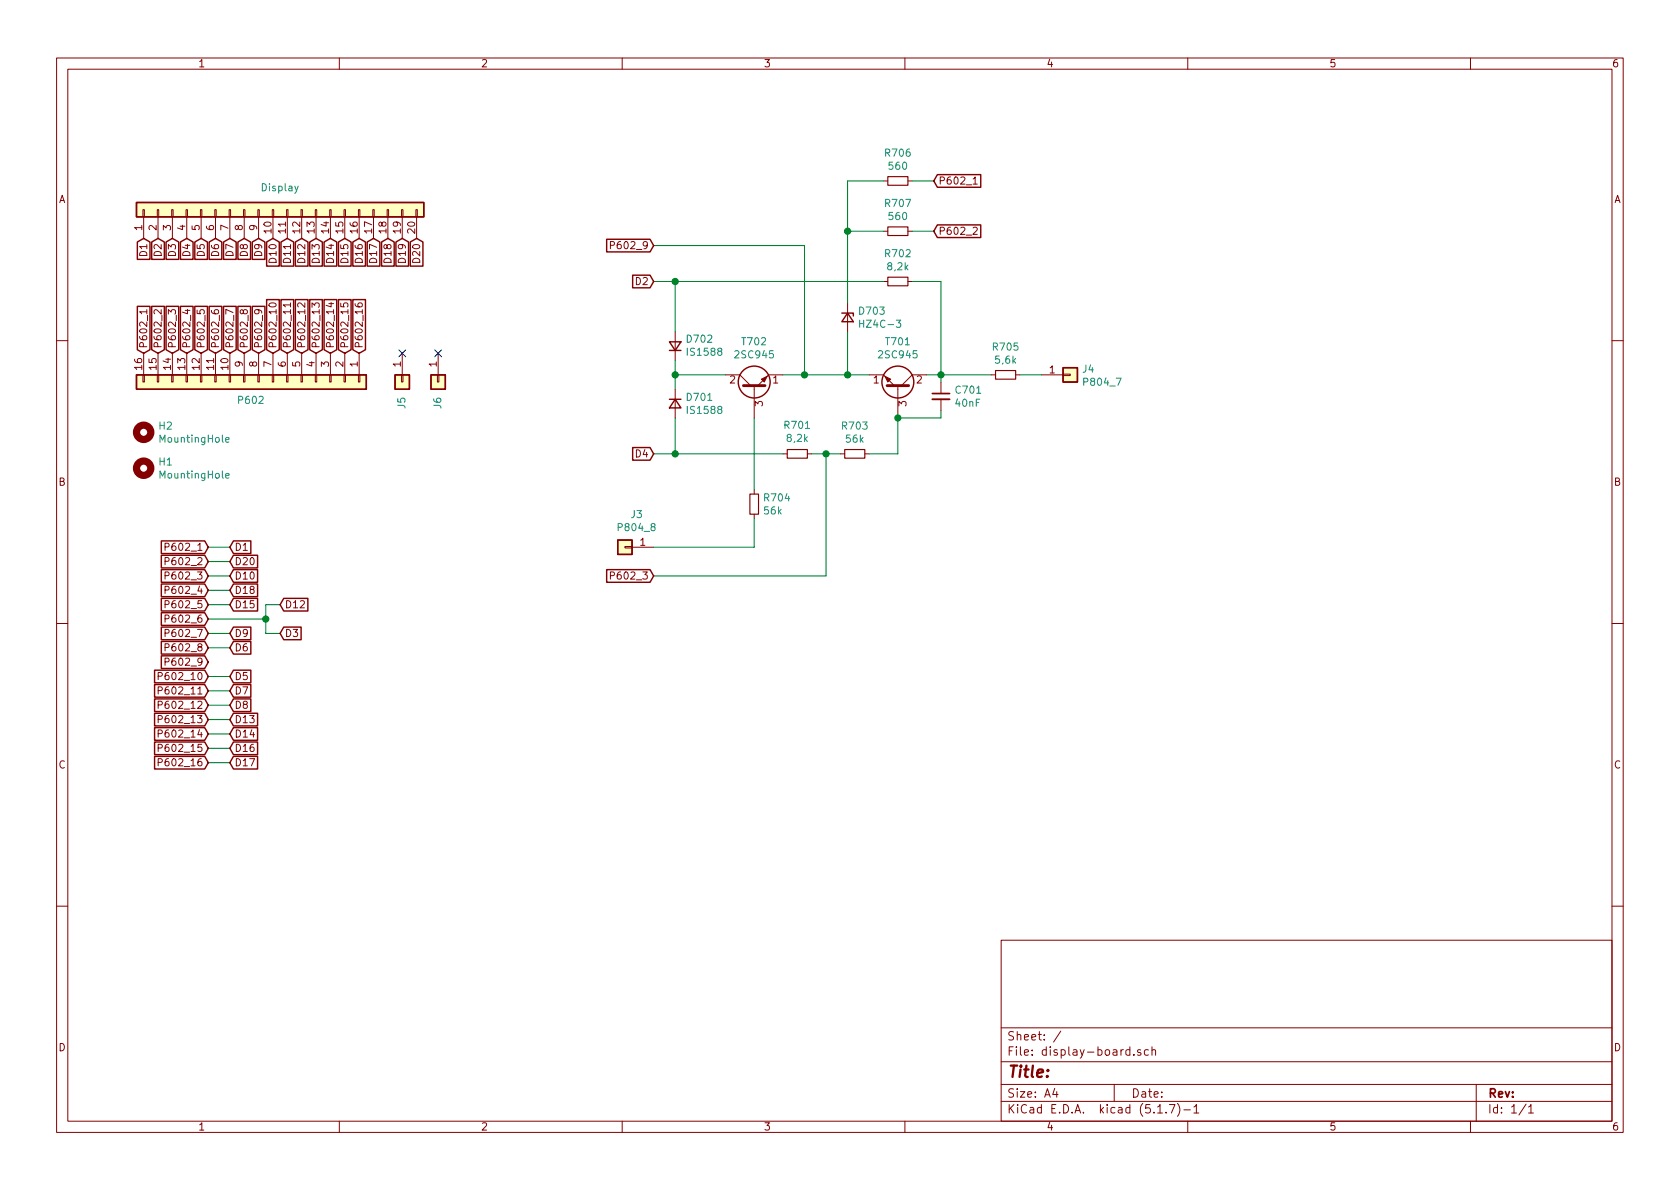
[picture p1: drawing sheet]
EESchema Schematic File Version 4
EELAYER 30 0
EELAYER END
$Descr A4 11693 8268
encoding utf-8
Sheet 1 1
Title ""
Date ""
Rev ""
Comp ""
Comment1 ""
Comment2 ""
Comment3 ""
Comment4 ""
$EndDescr
$Comp
L Connector_Generic:Conn_01x20 J1
U 1 1
P 1900 1450
F 0 "J1" V 2117 1396 50  0001 C CNN
F 1 "Display" V 2050 1400 50  0000 C CNN
F 2 "dual_cr1750_display:DISPLAY_01x20" H 1900 1450 50  0001 C CNN
F 3 "~" H 1900 1450 50  0001 C CNN
	1    1900 1450
	0    -1   -1   0   
$EndComp
$Comp
L Connector_Generic:Conn_01x16 P602
U 1 1
P 1800 2650
F 0 "P602" V 1925 2596 50  0000 C CNN
F 1 "Conn_01x16" V 2016 2596 50  0001 C CNN
F 2 "dual_cr1750_display:Conn_01x16" H 1800 2650 50  0001 C CNN
F 3 "~" H 1800 2650 50  0001 C CNN
	1    1800 2650
	0    1    1    0   
$EndComp
$Comp
L Mechanical:MountingHole H2
U 1 1
P 1000 3000
F 0 "H2" H 1100 3046 50  0000 L CNN
F 1 "MountingHole" H 1100 2955 50  0000 L CNN
F 2 "Mounting_Holes:MountingHole_2.2mm_M2" H 1000 3000 50  0001 C CNN
F 3 "~" H 1000 3000 50  0001 C CNN
	1    1000 3000
	1    0    0    -1  
$EndComp
$Comp
L Mechanical:MountingHole H1
U 1 1
P 1000 3250
F 0 "H1" H 1100 3296 50  0000 L CNN
F 1 "MountingHole" H 1100 3205 50  0000 L CNN
F 2 "Mounting_Holes:MountingHole_2.2mm_M2" H 1000 3250 50  0001 C CNN
F 3 "~" H 1000 3250 50  0001 C CNN
	1    1000 3250
	1    0    0    -1  
$EndComp
Text GLabel 1000 1650 3    50   Input ~ 0
D1
Text GLabel 1100 1650 3    50   Input ~ 0
D2
Text GLabel 1200 1650 3    50   Input ~ 0
D3
Text GLabel 1300 1650 3    50   Input ~ 0
D4
Text GLabel 1400 1650 3    50   Input ~ 0
D5
Text GLabel 1500 1650 3    50   Input ~ 0
D6
Text GLabel 1600 1650 3    50   Input ~ 0
D7
Text GLabel 1700 1650 3    50   Input ~ 0
D8
Text GLabel 1800 1650 3    50   Input ~ 0
D9
Text GLabel 1900 1650 3    50   Input ~ 0
D10
Text GLabel 2000 1650 3    50   Input ~ 0
D11
Text GLabel 2100 1650 3    50   Input ~ 0
D12
Text GLabel 2200 1650 3    50   Input ~ 0
D13
Text GLabel 2300 1650 3    50   Input ~ 0
D14
Text GLabel 2400 1650 3    50   Input ~ 0
D15
Text GLabel 2500 1650 3    50   Input ~ 0
D16
Text GLabel 2600 1650 3    50   Input ~ 0
D17
Text GLabel 2700 1650 3    50   Input ~ 0
D18
Text GLabel 2800 1650 3    50   Input ~ 0
D19
Text GLabel 2900 1650 3    50   Input ~ 0
D20
Text GLabel 1600 5300 2    50   Input ~ 0
D17
Text GLabel 1600 5200 2    50   Input ~ 0
D16
Text GLabel 1600 5100 2    50   Input ~ 0
D14
Text GLabel 1600 5000 2    50   Input ~ 0
D13
Text GLabel 1950 4400 2    50   Input ~ 0
D3
Text GLabel 1600 3800 2    50   Input ~ 0
D1
Text GLabel 1600 3900 2    50   Input ~ 0
D20
Text GLabel 1600 4700 2    50   Input ~ 0
D5
Text GLabel 1600 4800 2    50   Input ~ 0
D7
Text GLabel 1600 4900 2    50   Input ~ 0
D8
Text GLabel 1600 4000 2    50   Input ~ 0
D10
Text GLabel 1600 4100 2    50   Input ~ 0
D18
Text GLabel 1600 4200 2    50   Input ~ 0
D15
Text GLabel 1600 4400 2    50   Input ~ 0
D9
Text GLabel 1600 4500 2    50   Input ~ 0
D6
$Comp
L Transistor_BJT:2SC1815 T702
U 1 1
P 5250 2700
F 0 "T702" V 5578 2700 50  0000 C CNN
F 1 "2SC945" V 5487 2700 50  0000 C CNN
F 2 "TO_SOT_Packages_THT:TO-92_Inline_Wide" H 5450 2625 50  0001 L CIN
F 3 "https://media.digikey.com/pdf/Data%20Sheets/Toshiba%20PDFs/2SC1815.pdf" H 5250 2700 50  0001 L CNN
	1    5250 2700
	0    -1   -1   0   
$EndComp
$Comp
L Transistor_BJT:2SC1815 T701
U 1 1
P 6250 2700
F 0 "T701" V 6578 2700 50  0000 C CNN
F 1 "2SC945" V 6487 2700 50  0000 C CNN
F 2 "TO_SOT_Packages_THT:TO-92_Inline_Wide" H 6450 2625 50  0001 L CIN
F 3 "https://media.digikey.com/pdf/Data%20Sheets/Toshiba%20PDFs/2SC1815.pdf" H 6250 2700 50  0001 L CNN
	1    6250 2700
	0    1    -1   0   
$EndComp
$Comp
L Device:D_Small D701
U 1 1
P 4700 2800
F 0 "D701" V 4654 2870 50  0000 L CNN
F 1 "IS1588" V 4745 2870 50  0000 L CNN
F 2 "Diodes_THT:D_DO-35_SOD27_P7.62mm_Horizontal" V 4700 2800 50  0001 C CNN
F 3 "~" V 4700 2800 50  0001 C CNN
	1    4700 2800
	0    1    1    0   
$EndComp
$Comp
L Device:D_Small D702
U 1 1
P 4700 2400
F 0 "D702" V 4746 2330 50  0000 R CNN
F 1 "IS1588" V 4655 2330 50  0000 R CNN
F 2 "Diodes_THT:D_DO-35_SOD27_P7.62mm_Horizontal" V 4700 2400 50  0001 C CNN
F 3 "~" V 4700 2400 50  0001 C CNN
	1    4700 2400
	0    -1   -1   0   
$EndComp
$Comp
L Device:D_Zener_Small D703
U 1 1
P 5900 2200
F 0 "D703" V 5854 2270 50  0000 L CNN
F 1 "HZ4C-3" V 5945 2270 50  0000 L CNN
F 2 "Diodes_THT:D_DO-35_SOD27_P7.62mm_Horizontal" V 5900 2200 50  0001 C CNN
F 3 "~" V 5900 2200 50  0001 C CNN
	1    5900 2200
	0    1    1    0   
$EndComp
$Comp
L Device:R_Small R701
U 1 1
P 5550 3150
F 0 "R701" V 5746 3150 50  0000 C CNN
F 1 "8,2k" V 5655 3150 50  0000 C CNN
F 2 "Resistors_THT:R_Axial_DIN0207_L6.3mm_D2.5mm_P10.16mm_Horizontal" H 5550 3150 50  0001 C CNN
F 3 "~" H 5550 3150 50  0001 C CNN
	1    5550 3150
	0    -1   -1   0   
$EndComp
$Comp
L Device:R_Small R706
U 1 1
P 6250 1250
F 0 "R706" V 6054 1250 50  0000 C CNN
F 1 "560" V 6145 1250 50  0000 C CNN
F 2 "Resistors_THT:R_Axial_DIN0207_L6.3mm_D2.5mm_P10.16mm_Horizontal" H 6250 1250 50  0001 C CNN
F 3 "~" H 6250 1250 50  0001 C CNN
	1    6250 1250
	0    1    1    0   
$EndComp
$Comp
L Device:R_Small R707
U 1 1
P 6250 1600
F 0 "R707" V 6054 1600 50  0000 C CNN
F 1 "560" V 6145 1600 50  0000 C CNN
F 2 "Resistors_THT:R_Axial_DIN0207_L6.3mm_D2.5mm_P10.16mm_Horizontal" H 6250 1600 50  0001 C CNN
F 3 "~" H 6250 1600 50  0001 C CNN
	1    6250 1600
	0    1    1    0   
$EndComp
$Comp
L Device:R_Small R702
U 1 1
P 6250 1950
F 0 "R702" V 6054 1950 50  0000 C CNN
F 1 "8,2k" V 6145 1950 50  0000 C CNN
F 2 "Resistors_THT:R_Axial_DIN0207_L6.3mm_D2.5mm_P10.16mm_Horizontal" H 6250 1950 50  0001 C CNN
F 3 "~" H 6250 1950 50  0001 C CNN
	1    6250 1950
	0    1    1    0   
$EndComp
$Comp
L Device:R_Small R703
U 1 1
P 5950 3150
F 0 "R703" V 5754 3150 50  0000 C CNN
F 1 "56k" V 5845 3150 50  0000 C CNN
F 2 "Resistors_THT:R_Axial_DIN0207_L6.3mm_D2.5mm_P10.16mm_Horizontal" H 5950 3150 50  0001 C CNN
F 3 "~" H 5950 3150 50  0001 C CNN
	1    5950 3150
	0    1    1    0   
$EndComp
$Comp
L Device:R_Small R704
U 1 1
P 5250 3500
F 0 "R704" H 5309 3546 50  0000 L CNN
F 1 "56k" H 5309 3455 50  0000 L CNN
F 2 "Resistors_THT:R_Axial_DIN0207_L6.3mm_D2.5mm_P10.16mm_Horizontal" H 5250 3500 50  0001 C CNN
F 3 "~" H 5250 3500 50  0001 C CNN
	1    5250 3500
	1    0    0    -1  
$EndComp
$Comp
L Device:R_Small R705
U 1 1
P 7000 2600
F 0 "R705" V 6804 2600 50  0000 C CNN
F 1 "5,6k" V 6895 2600 50  0000 C CNN
F 2 "Resistors_THT:R_Axial_DIN0207_L6.3mm_D2.5mm_P10.16mm_Horizontal" H 7000 2600 50  0001 C CNN
F 3 "~" H 7000 2600 50  0001 C CNN
	1    7000 2600
	0    1    1    0   
$EndComp
$Comp
L Device:C_Small C701
U 1 1
P 6550 2750
F 0 "C701" H 6642 2796 50  0000 L CNN
F 1 "40nF" H 6642 2705 50  0000 L CNN
F 2 "Capacitors_THT:C_Disc_D10.0mm_W2.5mm_P5.00mm" H 6550 2750 50  0001 C CNN
F 3 "~" H 6550 2750 50  0001 C CNN
	1    6550 2750
	1    0    0    -1  
$EndComp
Wire Wire Line
	4700 2500 4700 2600
Wire Wire Line
	5050 2600 4700 2600
Connection ~ 4700 2600
Wire Wire Line
	4700 2600 4700 2700
Wire Wire Line
	6450 2600 6550 2600
Wire Wire Line
	6550 2600 6550 2650
Wire Wire Line
	6550 2850 6550 2900
Wire Wire Line
	6550 2900 6250 2900
Wire Wire Line
	6050 3150 6250 3150
Wire Wire Line
	6250 3150 6250 2900
Connection ~ 6250 2900
Wire Wire Line
	5450 3150 4700 3150
Wire Wire Line
	4700 3150 4700 2900
Wire Wire Line
	5250 2900 5250 3400
Wire Wire Line
	5650 3150 5750 3150
Connection ~ 6550 2600
Wire Wire Line
	5900 2300 5900 2600
Connection ~ 5900 2600
Wire Wire Line
	5900 2600 6050 2600
Wire Wire Line
	6150 1600 5900 1600
Wire Wire Line
	5900 1600 5900 2100
Wire Wire Line
	6350 1950 6550 1950
Wire Wire Line
	6550 1950 6550 2600
Wire Wire Line
	6150 1950 4700 1950
Wire Wire Line
	4700 1950 4700 2300
Text GLabel 1100 2450 1    50   Input ~ 0
P602_2
Text GLabel 1000 2450 1    50   Input ~ 0
P602_1
Text GLabel 1200 2450 1    50   Input ~ 0
P602_3
Text GLabel 1300 2450 1    50   Input ~ 0
P602_4
Text GLabel 1400 2450 1    50   Input ~ 0
P602_5
Text GLabel 1500 2450 1    50   Input ~ 0
P602_6
Text GLabel 1600 2450 1    50   Input ~ 0
P602_7
Text GLabel 1700 2450 1    50   Input ~ 0
P602_8
Text GLabel 1800 2450 1    50   Input ~ 0
P602_9
Text GLabel 1900 2450 1    50   Input ~ 0
P602_10
Text GLabel 2000 2450 1    50   Input ~ 0
P602_11
Text GLabel 2100 2450 1    50   Input ~ 0
P602_12
Text GLabel 2200 2450 1    50   Input ~ 0
P602_13
Text GLabel 2300 2450 1    50   Input ~ 0
P602_14
Text GLabel 2400 2450 1    50   Input ~ 0
P602_15
Text GLabel 2500 2450 1    50   Input ~ 0
P602_16
Text GLabel 1450 3900 0    50   Input ~ 0
P602_2
Text GLabel 1450 3800 0    50   Input ~ 0
P602_1
Text GLabel 1450 4000 0    50   Input ~ 0
P602_3
Text GLabel 1450 4100 0    50   Input ~ 0
P602_4
Text GLabel 1450 4200 0    50   Input ~ 0
P602_5
Text GLabel 1450 4300 0    50   Input ~ 0
P602_6
Text GLabel 1450 4400 0    50   Input ~ 0
P602_7
Text GLabel 1450 4500 0    50   Input ~ 0
P602_8
Text GLabel 1450 4600 0    50   Input ~ 0
P602_9
Text GLabel 1450 4700 0    50   Input ~ 0
P602_10
Text GLabel 1450 4800 0    50   Input ~ 0
P602_11
Text GLabel 1450 4900 0    50   Input ~ 0
P602_12
Text GLabel 1450 5000 0    50   Input ~ 0
P602_13
Text GLabel 1450 5100 0    50   Input ~ 0
P602_14
Text GLabel 1450 5200 0    50   Input ~ 0
P602_15
Text GLabel 1450 5300 0    50   Input ~ 0
P602_16
Text GLabel 4550 3150 0    50   Input ~ 0
D4
Wire Wire Line
	4550 3150 4700 3150
Connection ~ 4700 3150
Text GLabel 4550 1950 0    50   Input ~ 0
D2
Wire Wire Line
	4550 1950 4700 1950
Connection ~ 4700 1950
Text GLabel 4550 1700 0    50   Input ~ 0
P602_9
Wire Wire Line
	5450 2600 5600 2600
Wire Wire Line
	5600 2600 5600 1700
Wire Wire Line
	4550 1700 5600 1700
Connection ~ 5600 2600
Wire Wire Line
	5600 2600 5900 2600
Text GLabel 4550 4000 0    50   Input ~ 0
P602_3
Wire Wire Line
	4550 4000 5750 4000
Wire Wire Line
	5750 4000 5750 3150
Connection ~ 5750 3150
Wire Wire Line
	5750 3150 5850 3150
Text GLabel 6500 1600 2    50   Input ~ 0
P602_2
Wire Wire Line
	6150 1250 5900 1250
Wire Wire Line
	5900 1250 5900 1600
Connection ~ 5900 1600
Text GLabel 6500 1250 2    50   Input ~ 0
P602_1
Wire Wire Line
	6500 1250 6350 1250
Wire Wire Line
	6500 1600 6350 1600
$Comp
L Connector_Generic:Conn_01x01 J4
U 1 1
P 7450 2600
F 0 "J4" H 7530 2642 50  0000 L CNN
F 1 "P804_7" H 7530 2551 50  0000 L CNN
F 2 "Wire_Pads:SolderWirePad_single_1mmDrill" H 7450 2600 50  0001 C CNN
F 3 "~" H 7450 2600 50  0001 C CNN
	1    7450 2600
	1    0    0    -1  
$EndComp
Wire Wire Line
	7250 2600 7100 2600
Wire Wire Line
	6900 2600 6550 2600
$Comp
L Connector_Generic:Conn_01x01 J3
U 1 1
P 4350 3800
F 0 "J3" H 4268 3575 50  0000 C CNN
F 1 "P804_8" H 4268 3666 50  0000 C CNN
F 2 "Wire_Pads:SolderWirePad_single_1mmDrill" H 4350 3800 50  0001 C CNN
F 3 "~" H 4350 3800 50  0001 C CNN
	1    4350 3800
	-1   0    0    1   
$EndComp
Wire Wire Line
	4550 3800 5250 3800
Wire Wire Line
	5250 3800 5250 3600
$Comp
L Connector_Generic:Conn_01x01 J5
U 1 1
P 2800 2650
F 0 "J5" H 2900 2650 50  0000 L CNN
F 1 "Conn_01x01" H 2880 2601 50  0001 L CNN
F 2 "Wire_Pads:SolderWirePad_single_1mmDrill" H 2800 2650 50  0001 C CNN
F 3 "~" H 2800 2650 50  0001 C CNN
	1    2800 2650
	0    1    1    0   
$EndComp
Wire Wire Line
	1450 3800 1600 3800
Wire Wire Line
	1450 3900 1600 3900
Wire Wire Line
	1450 4000 1600 4000
Wire Wire Line
	1450 4100 1600 4100
Wire Wire Line
	1450 4200 1600 4200
Wire Wire Line
	1450 4400 1600 4400
Wire Wire Line
	1450 4500 1600 4500
Wire Wire Line
	1450 4700 1600 4700
Wire Wire Line
	1450 4800 1600 4800
Wire Wire Line
	1450 4900 1600 4900
Wire Wire Line
	1450 5000 1600 5000
Wire Wire Line
	1450 5100 1600 5100
Wire Wire Line
	1450 5200 1600 5200
Wire Wire Line
	1450 5300 1600 5300
Text GLabel 1950 4200 2    50   Input ~ 0
D12
Wire Wire Line
	1850 4300 1850 4200
Wire Wire Line
	1850 4200 1950 4200
Wire Wire Line
	1450 4300 1850 4300
Wire Wire Line
	1850 4300 1850 4400
Wire Wire Line
	1850 4400 1950 4400
Connection ~ 1850 4300
$Comp
L Connector_Generic:Conn_01x01 J6
U 1 1
P 3050 2650
F 0 "J6" H 3150 2650 50  0000 L CNN
F 1 "Conn_01x01" H 3130 2601 50  0001 L CNN
F 2 "Wire_Pads:SolderWirePad_single_1mmDrill" H 3050 2650 50  0001 C CNN
F 3 "~" H 3050 2650 50  0001 C CNN
	1    3050 2650
	0    1    1    0   
$EndComp
NoConn ~ 2800 2450
NoConn ~ 3050 2450
$EndSCHEMATC
